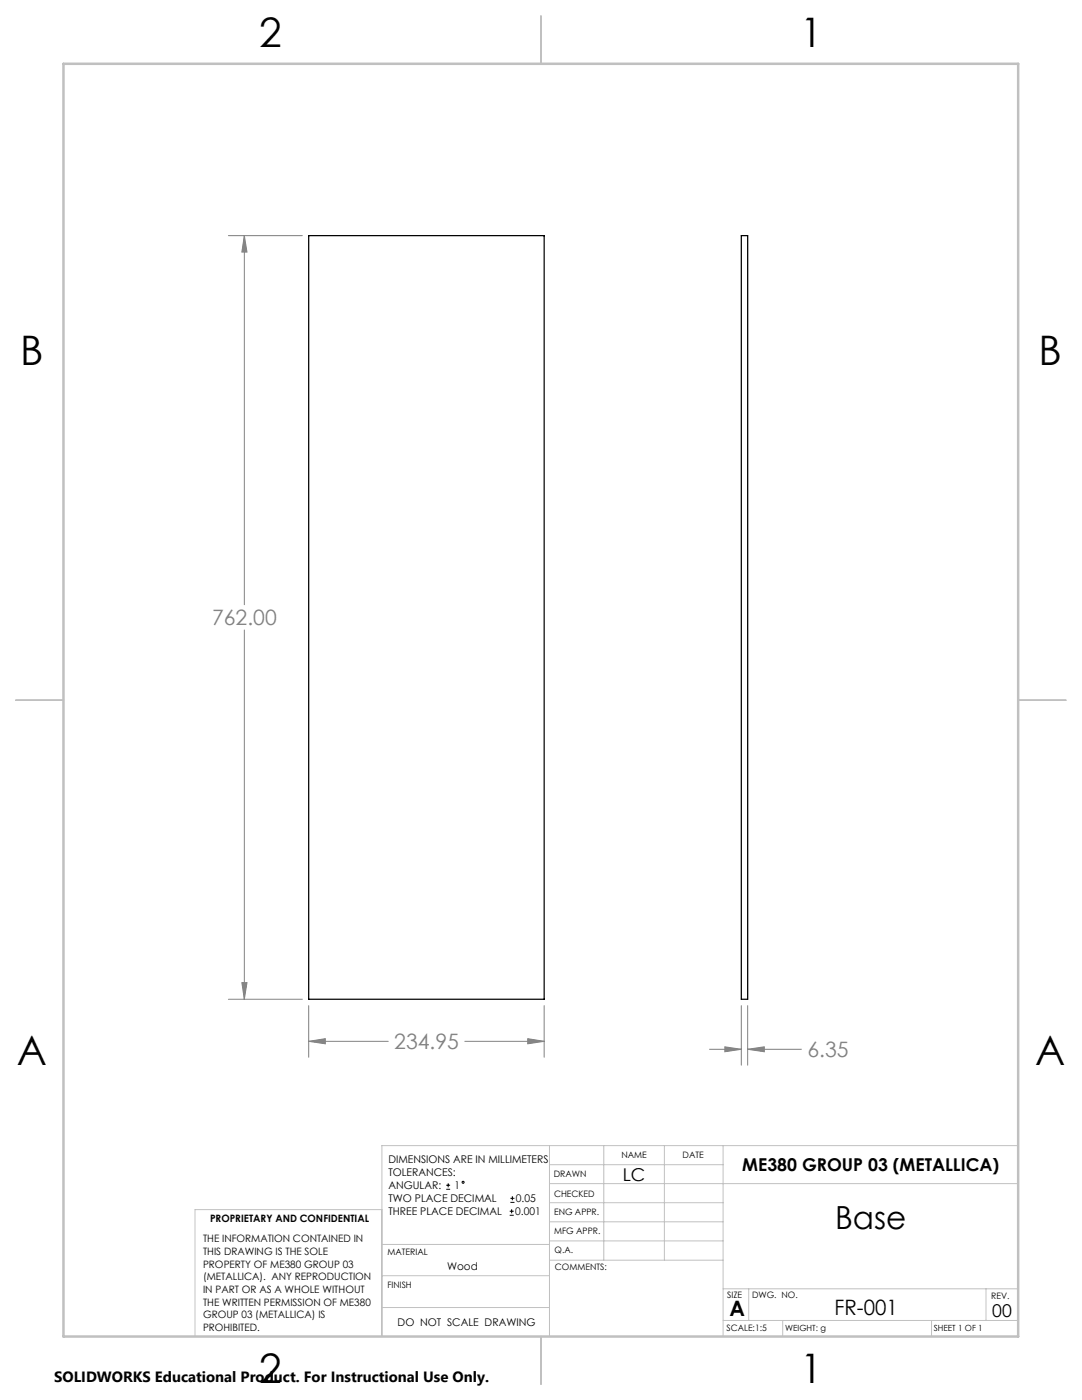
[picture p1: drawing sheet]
<svg xmlns="http://www.w3.org/2000/svg" width="216mm" height="279mm" viewBox="0 0 216 279" stroke-linecap="round" stroke-linejoin="round" font-family="sans-serif">
<path d="M61.6 47h47v152.4h-47zM147.9 47h1.3v152.4h-1.3z" fill="none" stroke="#000" stroke-width=".25"/>
<g fill="none" stroke="#000" stroke-width=".2">
<path d="M89 237.3h.8M89 236.5h.8M89.4 236.1v.9M101.8 240h.9M101.8 239.1h.9M102.2 238.7v.8M101.7 242.5h.8M101.7 241.7h.8M102.1 241.3v.8"/>
<circle cx="92.4" cy="235.9" r=".2"/>
</g>
<g fill="none" stroke="#808080" stroke-width=".2">
<path d="M45.6 47h14.7M48.8 47l.5 3.3h-1zM48.8 47v73.7M48.8 125.7v73.7M45.6 199.4h14.7M48.3 196.1h1l-.5 3.3zM61.6 207.8l3.3-.5v1zM61.6 200.7v10.3M61.6 207.8h15.9M92.7 207.8h15.9M105.3 207.3l3.3 .5-3.3 .5zM108.6 200.7v10.3"/>
<path d="M141.6 209.4h6.3M144.6 208.9l3.3 .5-3.3 .5zM147.9 200.7v11.9M149.2 209.4l3.3-.5v1zM149.2 200.7v11.9M149.2 209.4h10.7"/>
</g>
<g fill="none" stroke="#c0c0c0" stroke-width=".2">
<path d="M109.6 228.6v38.1M109.6 232.4h34.7M109.6 236.2h93.6M120.5 228.6v22.9M132.6 228.6v22.9M144.3 228.6v38.1M203.2 228.6h-127v38.1M76.2 254.6h33.4M76.2 248.4h33.4M76.2 241.4h-37.3v25.3M109.6 251.5h34.7M109.6 240h34.7"/>
<path d="M109.6 243.8h34.7M109.6 247.7h34.7M144.3 257.2h58.9M149.4 257.2v6.3M196.7 257.2v6.3M76.2 260.9h33.4M144.3 263.5h58.9M156.2 263.5v3.2M185.9 263.5v3.2"/>
</g>
<path d="M108 3.2v9.5M3.1 139.7h9.6M203.2 139.7h9.5M108 266.7v9.6" fill="none" stroke="#c0c0c0" stroke-width=".25"/>
<path d="M12.7 12.7h190.5v254h-190.5z" fill="none" stroke="#c0c0c0" stroke-width=".5"/>
<path d="M61.6 207.8l3.3-.5v1zM105.3 207.3l3.3 .5-3.3 .5zM48.8 47l.5 3.3h-1zM48.3 196.1h1l-.5 3.3zM144.6 208.9l3.3 .5-3.3 .5zM149.2 209.4l3.3-.5v1z" fill="#808080"/>
<g font-size="8.1">
<text x="51.7" y="9.3">2</text>
<text x="159.7" y="9.3">1</text>
<text x="4" y="72.8">B</text>
<text x="207.2" y="72.8">B</text>
<text x="3.3" y="212.5">A</text>
<text x="206.5" y="212.5">A</text>
<text x="51.7" y="276">2</text>
<text x="159.7" y="276">1</text>
</g>
<text font-size="6.3" x="166.6" y="245.4">Base</text>
<g font-size="4.2" fill="#808080">
<text x="42.3" y="124.8">762.00</text>
<text x="78.7" y="209.4">234.95</text>
<text x="161.1" y="211">6.35</text>
</g>
<g font-size="4.2">
<text x="145.6" y="262.7">A</text>
<text x="166.5" y="262.4">FR-001</text>
</g>
<g font-size="3.5">
<text x="148.1" y="233.6">ME380 GROUP 03 (METALLICA)</text>
<text x="124.3" y="235.6">LC</text>
<text x="198" y="262.8">00</text>
</g>
<text font-size="3" x="10.8" y="275.7">SOLIDWORKS Educational Product. For Instructional Use Only.</text>
<g font-size="2.1">
<text x="77.5" y="232.2">DIMENSIONS ARE IN MILLIMETERS</text>
<text x="77.5" y="234.7">TOLERANCES:</text>
<text x="77.5" y="237.3">ANGULAR:</text>
<text x="77.5" y="239.9">TWO PLACE DECIMAL</text>
<text x="90.7" y="237.3">1</text>
<text x="102.9" y="239.9">0.05</text>
<text x="77.5" y="242.5">THREE PLACE DECIMAL</text>
<text x="102.8" y="242.5">0.001</text>
<text x="89.2" y="253.4">Wood</text>
<text x="79.3" y="264.6">DO NOT SCALE DRAWING</text>
</g>
<g font-size="2">
<text x="41.9" y="244">PROPRIETARY AND CONFIDENTIAL</text>
<text x="40.5" y="248">THE INFORMATION CONTAINED IN</text>
<text x="40.5" y="250.5">THIS DRAWING IS THE SOLE</text>
<text x="40.5" y="253">PROPERTY OF ME380 GROUP 03</text>
<text x="40.5" y="255.5">(METALLICA). ANY REPRODUCTION</text>
<text x="40.5" y="258.1">IN PART OR AS A WHOLE WITHOUT</text>
<text x="40.5" y="260.6">THE WRITTEN PERMISSION OF ME380</text>
<text x="40.5" y="263.1">GROUP 03 (METALLICA) IS</text>
<text x="40.5" y="265.6">PROHIBITED.</text>
</g>
<g font-size="1.8">
<text x="124" y="231.1">NAME</text>
<text x="136.2" y="231.1">DATE</text>
<text x="110.5" y="234.8">DRAWN</text>
<text x="110.5" y="238.9">CHECKED</text>
<text x="110.6" y="242.5">ENG APPR.</text>
<text x="77.3" y="250.5">MATERIAL</text>
<text x="110.6" y="246.3">MFG APPR.</text>
<text x="110.7" y="250">Q.A.</text>
<text x="77.3" y="257">FINISH</text>
<text x="110.7" y="253.5">COMMENTS:</text>
<text x="145.1" y="259">SIZE</text>
<text x="150.1" y="259.1">DWG. NO.</text>
<text x="197.8" y="259.2">REV.</text>
<text x="145" y="265.7">SCALE:1:5</text>
</g>
<g font-size="1.7">
<text x="156.7" y="265.7">WEIGHT: g</text>
<text x="186.3" y="265.7">SHEET 1 OF 1</text>
</g>
</svg>
